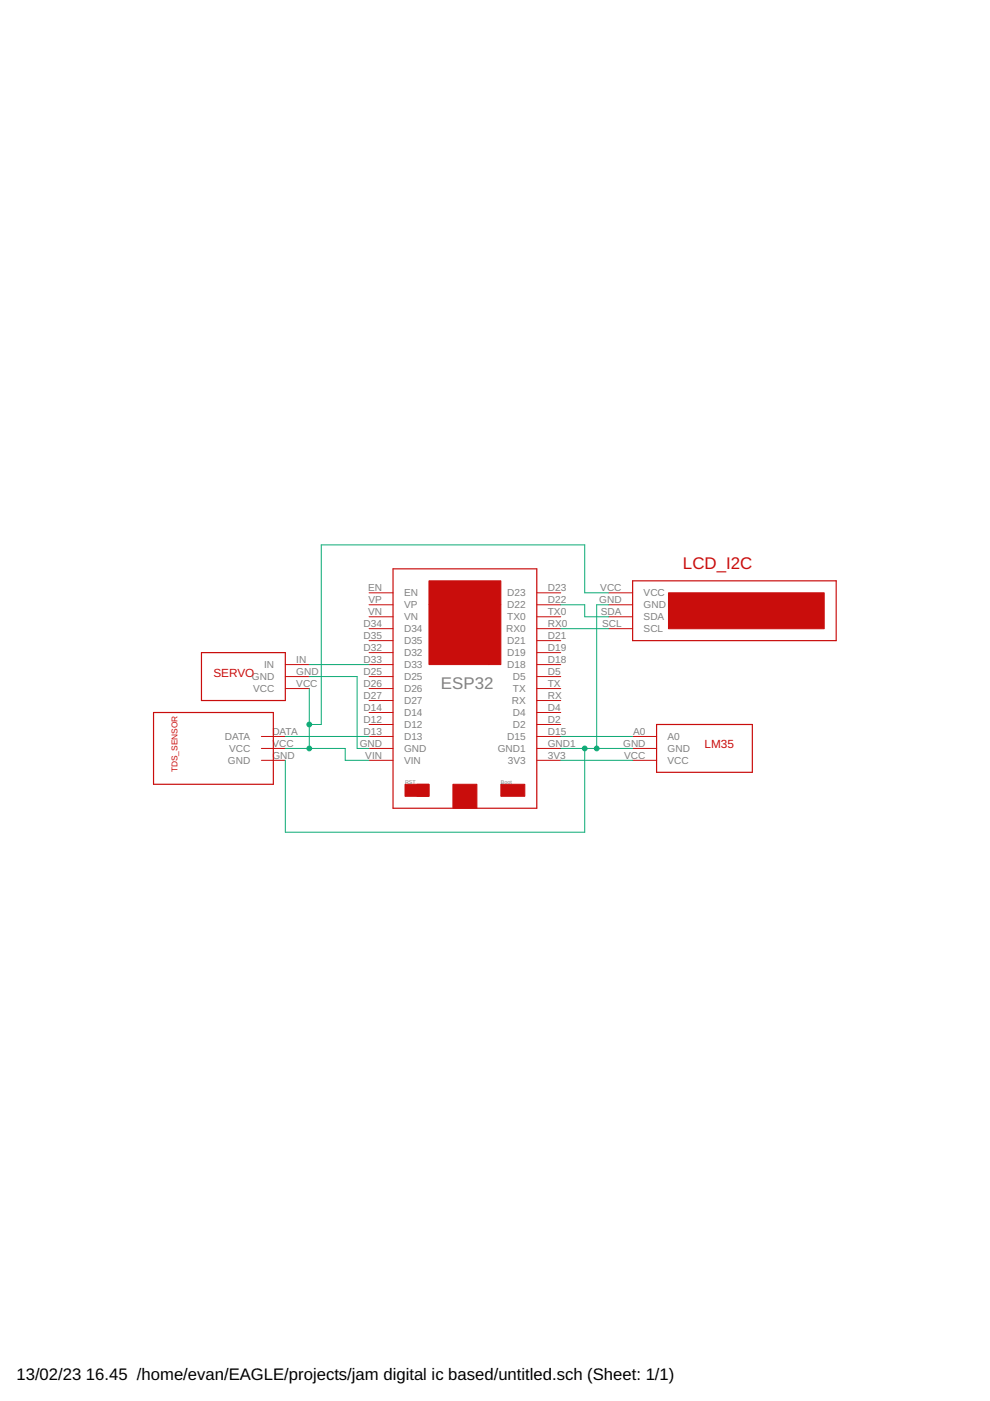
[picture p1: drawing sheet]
<svg xmlns="http://www.w3.org/2000/svg" width="210mm" height="297mm" viewBox="0 0 210 297" stroke-linecap="round" stroke-linejoin="round" font-family="sans-serif">
<g fill="none" stroke="#c90d0c" stroke-width=".21">
<path d="M78.3 125.7h5M78.3 128.2h5M78.3 130.8h5M78.3 133.3h5M78.3 135.8h5M78.3 138.4h5M113.8 125.7h5.1M113.8 128.2h5.1M113.8 130.8h5.1M113.8 133.3h5.1M113.8 135.8h5.1M113.8 138.4h5.1"/>
<path d="M129.1 125.7h5M129.1 128.2h5M129.1 130.8h5M129.1 133.3h5M55.4 156.1h5.1M55.4 158.7h5.1M60.5 140.9h5.1M60.5 143.4h5.1M60.5 146h5.1M78.3 140.9h5M78.3 143.4h5M78.3 146h5"/>
<path d="M78.3 148.5h5M78.3 151.1h5M78.3 153.6h5M78.3 156.1h5M78.3 158.7h5M113.8 140.9h5.1M113.8 143.4h5.1M113.8 146h5.1M113.8 148.5h5.1M113.8 151.1h5.1M113.8 153.6h5.1M113.8 156.1h5.1"/>
<path d="M113.8 158.7h5.1M134.1 156.1h5.1M134.1 158.7h5.1M55.4 161.2h5.1M78.3 161.2h5M113.8 161.2h5.1M134.1 161.2h5.1"/>
</g>
<path d="M42.7 138.4h17.8v10.1h-17.8zM83.3 120.6h30.5v50.8h-30.5zM134.1 123.1h43.2v12.7h-43.2zM32.6 151.1h25.4v15.2h-25.4zM139.2 153.6h20.3v10.1h-20.3z" fill="none" stroke="#c90d0c" stroke-width=".25"/>
<g fill="#c90d0c" stroke="#c90d0c" stroke-width=".21">
<path d="M96 166.3h5.1v5.1h-5.1z"/>
<path d="M88.4 166.3h2.6v2.5h-2.6z"/>
<path d="M106.2 166.3h5.1v2.5h-5.1z"/>
<path d="M85.9 166.3h5.1v2.5h-5.1z"/>
<path d="M91 128.2h12.7v12.7h-12.7z"/>
<path d="M103.7 128.2h2.5v12.7h-2.5z"/>
<path d="M91 123.1h15.2v5.1h-15.2z"/>
<path d="M141.7 125.7h33.1v7.6h-33.1z"/>
</g>
<g fill="none" stroke="#0dab76" stroke-width=".21">
<path d="M118.9 128.2h5.1v2.6h5.1M118.9 133.3h10.2M129.1 125.7h-5.1v-10.2h-55.9v38.1h-2.5M129.1 128.2h-2.6v30.5M60.5 158.7h12.7v2.5h5.1M60.5 156.1h17.8M65.6 143.4h10.1v15.3h2.6M65.6 146v12.7M65.6 140.9h12.7M118.9 158.7h15.2M118.9 156.1h15.2M124 158.7v17.7h-63.5v-15.2"/>
<path d="M118.9 161.2h15.2"/>
</g>
<g fill="#0dab76" stroke="#0dab76" stroke-width=".21">
<circle cx="124" cy="158.7" r=".51"/>
<circle cx="126.5" cy="158.7" r=".51"/>
<circle cx="65.6" cy="158.7" r=".51"/>
<circle cx="65.6" cy="153.6" r=".51"/>
</g>
<text font-size="3.6" fill="#c90d0c" x="144.8" y="120.6">LCD_I2C</text>
<text font-size="3.6" fill="#808080" x="93.5" y="146">ESP32</text>
<g font-size="3.5">
<text x="3.5" y="292.5">13/02/23</text>
<text x="18.2" y="292.5">16.45 /home/evan/EAGLE/projects/jam digital ic based/untitled.sch (Sheet: 1/1)</text>
</g>
<g font-size="2.5" fill="#c90d0c">
<text x="45.3" y="143.4">SERVO</text>
<text x="149.4" y="158.7">LM35</text>
</g>
<g font-size="2.1" fill="#808080">
<text x="78" y="125.3">EN</text>
<text x="116.1" y="125.3">D23</text>
<text x="127.3" y="125.3">VCC</text>
<text x="78" y="130.4">VN</text>
<text x="78.1" y="127.9">VP</text>
<text x="85.7" y="126.4">EN</text>
<text x="85.7" y="129">VP</text>
<text x="85.7" y="131.5">VN</text>
<text x="107.6" y="131.5">TX0</text>
<text x="107.6" y="129">D22</text>
<text x="107.6" y="126.4">D23</text>
<text x="116.1" y="130.4">TX0</text>
<text x="116.1" y="127.9">D22</text>
<text x="127" y="127.9">GND</text>
<text x="127.4" y="130.4">SDA</text>
<text x="136.5" y="131.5">SDA</text>
<text x="136.5" y="129">GND</text>
<text x="136.5" y="126.4">VCC</text>
<text x="77.1" y="132.9">D34</text>
<text x="77.1" y="135.5">D35</text>
<text x="85.7" y="134.1">D34</text>
<text x="85.7" y="136.6">D35</text>
<text x="107.3" y="134.1">RX0</text>
<text x="107.6" y="136.6">D21</text>
<text x="116.1" y="135.5">D21</text>
<text x="116.1" y="132.9">RX0</text>
<text x="127.6" y="132.9">SCL</text>
<text x="136.5" y="134.1">SCL</text>
<text x="56" y="141.7">IN</text>
<text x="62.8" y="140.6">IN</text>
<text x="62.8" y="143.1">GND</text>
<text x="77.1" y="138">D32</text>
<text x="77.1" y="140.6">D33</text>
<text x="77.1" y="143.1">D25</text>
<text x="85.7" y="139.1">D32</text>
<text x="85.7" y="141.7">D33</text>
<text x="107.6" y="141.7">D18</text>
<text x="107.6" y="139.1">D19</text>
<text x="116.1" y="143.1">D5</text>
<text x="116.1" y="140.6">D18</text>
<text x="116.1" y="138">D19</text>
<text x="53.4" y="144.2">GND</text>
<text x="53.6" y="146.7">VCC</text>
<text x="62.8" y="145.6">VCC</text>
<text x="77.1" y="145.6">D26</text>
<text x="77.1" y="148.2">D27</text>
<text x="85.7" y="144.2">D25</text>
<text x="85.7" y="146.7">D26</text>
<text x="85.7" y="149.3">D27</text>
<text x="108.5" y="149.3">RX</text>
<text x="108.7" y="146.7">TX</text>
<text x="108.7" y="144.2">D5</text>
<text x="116.1" y="148.2">RX</text>
<text x="116.1" y="145.6">TX</text>
<text x="57.7" y="155.8">DATA</text>
<text x="77.1" y="150.7">D14</text>
<text x="77.1" y="153.2">D12</text>
<text x="77.1" y="155.8">D13</text>
<text x="85.7" y="151.8">D14</text>
<text x="85.7" y="154.4">D12</text>
<text x="108.7" y="154.4">D2</text>
<text x="108.7" y="151.8">D4</text>
<text x="116.1" y="155.8">D15</text>
<text x="116.1" y="153.2">D2</text>
<text x="116.1" y="150.7">D4</text>
<text x="134.2" y="155.8">A0</text>
<text x="47.7" y="156.9">DATA</text>
<text x="48.3" y="162">GND</text>
<text x="48.6" y="159.4">VCC</text>
<text x="57.7" y="158.3">VCC</text>
<text x="57.7" y="160.9">GND</text>
<text x="76.3" y="158.3">GND</text>
<text x="77.4" y="160.9">VIN</text>
<text x="85.7" y="156.9">D13</text>
<text x="85.7" y="159.4">GND</text>
<text x="85.7" y="162">VIN</text>
<text x="105.5" y="159.4">GND1</text>
<text x="107.6" y="156.9">D15</text>
<text x="107.7" y="162">3V3</text>
<text x="116.1" y="160.9">3V3</text>
<text x="116.1" y="158.3">GND1</text>
<text x="132.1" y="158.3">GND</text>
<text x="132.4" y="160.9">VCC</text>
<text x="141.5" y="156.9">A0</text>
<text x="141.5" y="159.4">GND</text>
<text x="141.5" y="162">VCC</text>
</g>
<text font-size="1.8" fill="#c90d0c" x="37.6" y="163.8" transform="rotate(-90 37.6 163.8)">TDS_SENSOR</text>
<g font-size="1.1" fill="#808080">
<text x="85.9" y="166.3">RST</text>
<text x="106.2" y="166.3">Boot</text>
</g>
</svg>
